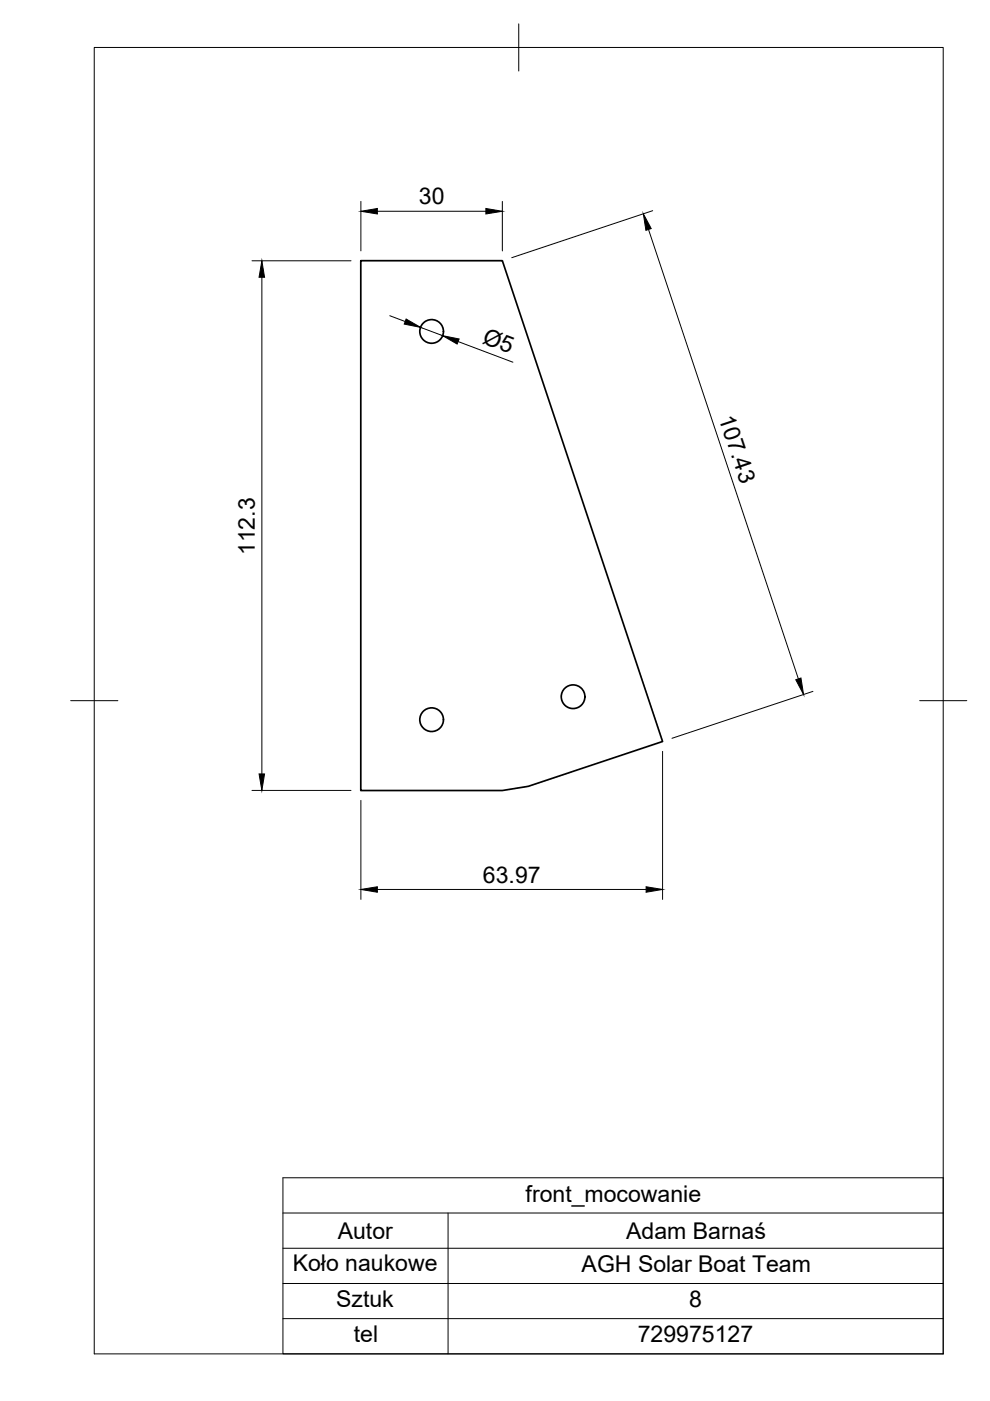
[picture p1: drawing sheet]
<svg xmlns="http://www.w3.org/2000/svg" width="210mm" height="297mm" viewBox="0 0 210 297" stroke-linecap="round" stroke-linejoin="round" font-family="sans-serif">
<!-- layer: Visible -->
<g fill="none" stroke="#000" stroke-width=".36">
<path d="M76.5 55.3h30l34 101.9-28.5 9.5-5.5 .9h-30z"/>
<circle cx="91.5" cy="70.3" r="2.51"/>
<circle cx="91.5" cy="152.6" r="2.51"/>
<circle cx="121.5" cy="147.7" r="2.51"/>
</g>
<!-- layer: BORDER -->
<path d="M20 10.1h180v276.9h-180zM110 5.1v10M15 148.6h10M195 148.6h10" fill="none" stroke="#000" stroke-width=".21"/>
<!-- layer: FD_Dimensions -->
<g fill="none" stroke="#000" stroke-width=".21">
<path d="M53.4 55.3h21M55.5 58.8v105.3M76.5 42.7v10.5M80 44.8h23M106.5 42.7v10.5M137.5 48.6l31.8 95.3M138.4 44.7l-29.9 9.9M82.6 66.9l3.3 1.3M89.2 69.4l4.7 1.8M97.1 72.4l11.7 4.4M140.5 159.3v31.4M172.4 146.6l-29.9 9.9"/>
<path d="M53.4 167.6h21M76.5 169.7v21M80 188.6h57"/>
</g>
<path d="M55.5 55.3l.6 3.5h-1.2zM76.5 44.8l3.5-.6v1.2zM103 44.2l3.5 .6-3.5 .6zM136.4 45.3l1.7 3.2-1.2 .3zM86.1 67.6l3.1 1.8-3.5-.7zM93.9 71.2l3.4 .7-.4 1zM168.7 144.1l1.1-.4 .6 3.5zM54.9 164.1h1.2l-.6 3.5zM76.5 188.6l3.5-.6v1.2zM137 188l3.5 .6-3.5 .6z" fill="#000" stroke="#000" stroke-width=".21"/>
<!-- layer: Custom Tables -->
<path d="M60 249.7h140v37.3h-140zM60 257.2h140M95 257.2v29.8M60 264.7h140M60 272.1h140M60 279.6h140" fill="none" stroke="#000" stroke-width=".21"/>
<g font-size="4.9">
<text x="88.8" y="43.3">30</text>
<text x="102.1" y="72.6" transform="rotate(21 102.1 72.6)">Ø5</text>
<text x="152.4" y="88.6" transform="rotate(72 152.4 88.6)">107.43</text>
<text x="54.1" y="117.7" transform="rotate(-90 54.1 117.7)">112.3</text>
<text x="102.4" y="187.1">63.97</text>
<text x="111.4" y="254.7">front_mocowanie</text>
<text x="71.6" y="262.6">Autor</text>
<text x="132.8" y="262.6">Adam Barnaś</text>
<text x="62.1" y="269.5">Koło naukowe</text>
<text x="123.3" y="269.6">AGH Solar Boat Team</text>
<text x="71.3" y="277.1">Sztuk</text>
<text x="146.1" y="277">8</text>
<text x="75" y="284.5">tel</text>
<text x="135.2" y="284.5">729975127</text>
</g>
</svg>
